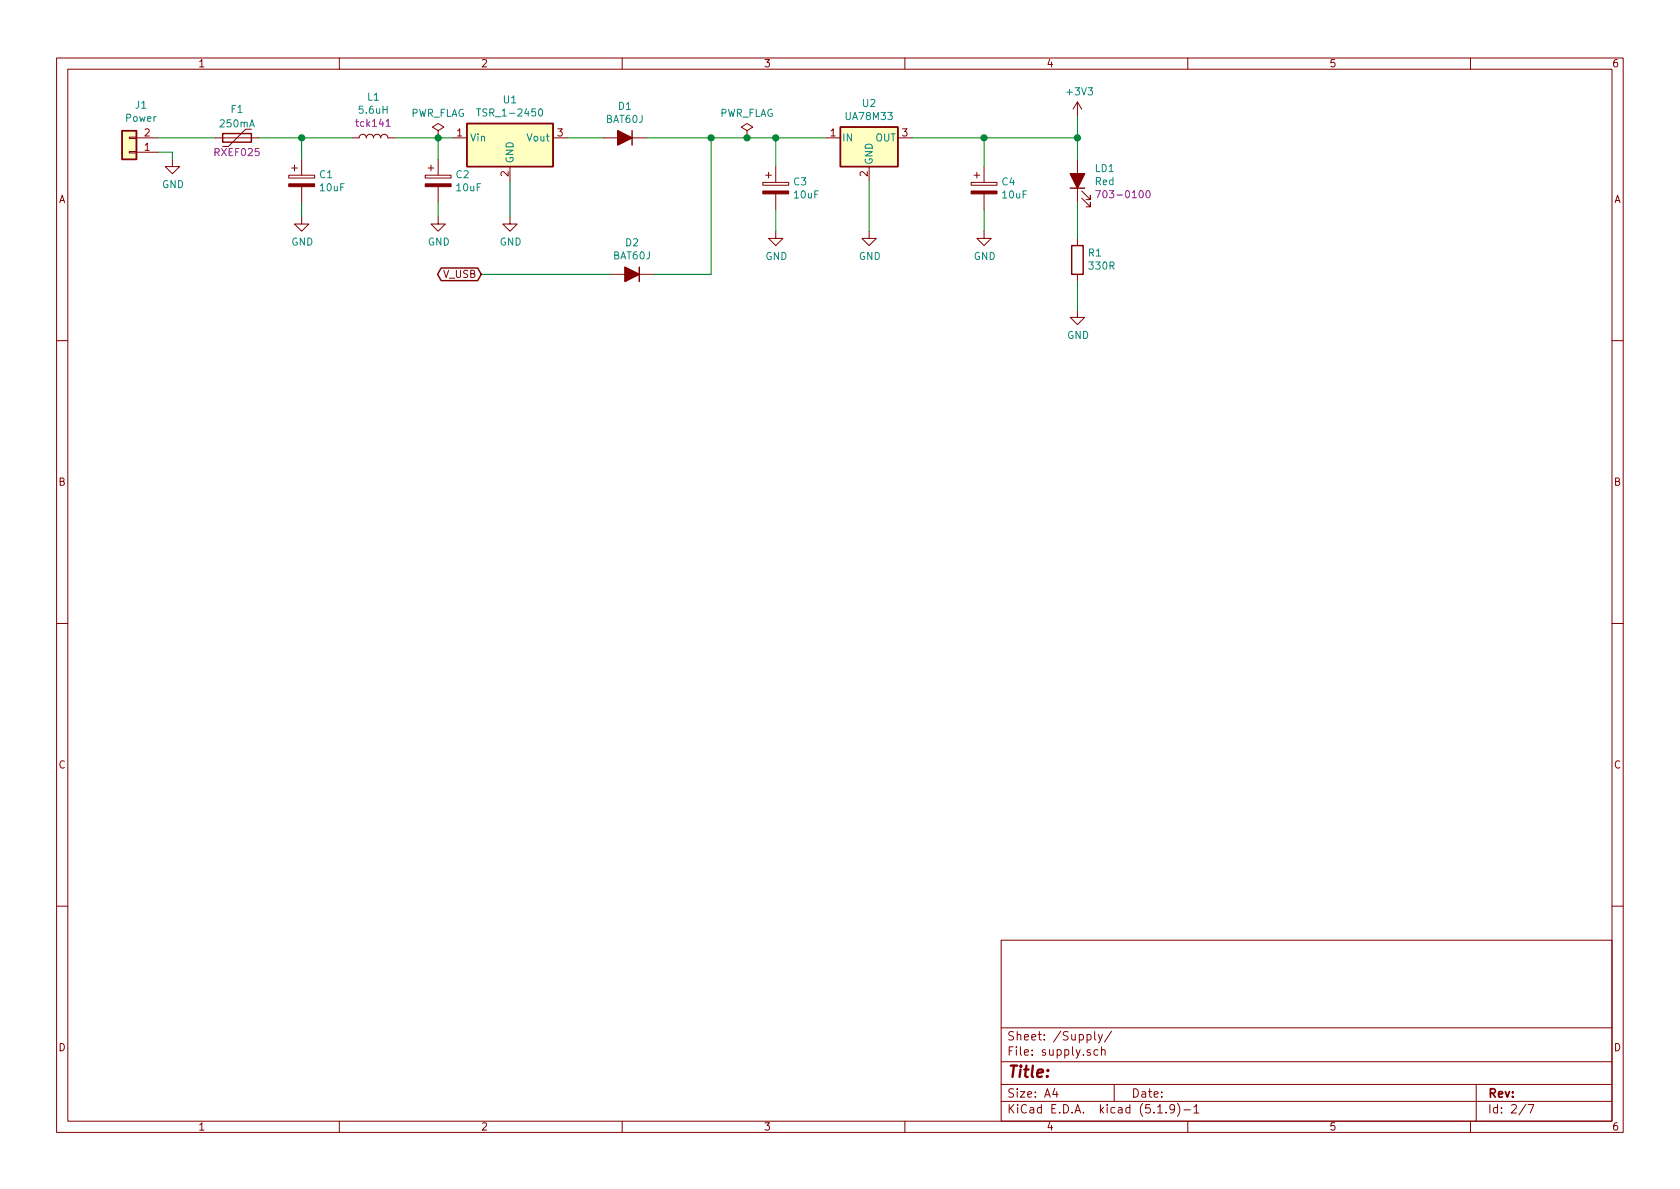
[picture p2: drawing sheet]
EESchema Schematic File Version 4
EELAYER 30 0
EELAYER END
$Descr A4 11693 8268
encoding utf-8
Sheet 2 7
Title ""
Date ""
Rev ""
Comp ""
Comment1 ""
Comment2 ""
Comment3 ""
Comment4 ""
$EndDescr
$Comp
L Connector_Generic:Conn_01x02 J1
U 1 1
P 1850 2300
F 0 "J1" H 1768 1975 50  0000 C CNN
F 1 "Power" H 1768 2066 50  0000 C CNN
F 2 "" H 1850 2300 50  0001 C CNN
F 3 "~" H 1850 2300 50  0001 C CNN
F 4 "20.101M/2" H 1768 1975 50  0001 C CNN "Name"
F 5 "IMO" H 1768 2066 50  0001 C CNN "anufacturer"
	1    1850 2300
	-1   0    0    1   
$EndComp
$Comp
L power:GND #PWR0101
U 1 1
P 2150 2350
F 0 "#PWR0101" H 2150 2100 50  0001 C CNN
F 1 "GND" H 2155 2177 50  0000 C CNN
F 2 "" H 2150 2350 50  0001 C CNN
F 3 "" H 2150 2350 50  0001 C CNN
	1    2150 2350
	1    0    0    -1  
$EndComp
Wire Wire Line
	2050 2300 2150 2300
Wire Wire Line
	2150 2300 2150 2350
$Comp
L Device:Polyfuse F1
U 1 1
P 2600 2200
F 0 "F1" V 2400 2200 50  0000 C CNN
F 1 "250mA" V 2500 2200 50  0000 C CNN
F 2 "Resistor_THT:R_Axial_DIN0204_L3.6mm_D1.6mm_P5.08mm_Horizontal" H 2650 2000 50  0001 L CNN
F 3 "~" H 2600 2200 50  0001 C CNN
F 4 "RXEF025" V 2700 2200 50  0000 C CNN "Name"
F 5 "TE" H 2600 2200 50  0001 C CNN "Manufacturer"
	1    2600 2200
	0    1    1    0   
$EndComp
$Comp
L Device:CP C1
U 1 1
P 3050 2500
F 0 "C1" H 3168 2546 50  0000 L CNN
F 1 "10uF" H 3168 2455 50  0000 L CNN
F 2 "Capacitor_SMD:CP_Elec_6.3x5.8" H 3088 2350 50  0001 C CNN
F 3 "~" H 3050 2500 50  0001 C CNN
F 4 "EDK106M063A9GAA" H 3050 2500 50  0001 C CNN "Name"
F 5 "Kemet" H 3050 2500 50  0001 C CNN "Manufacturer"
	1    3050 2500
	1    0    0    -1  
$EndComp
$Comp
L Device:L L1
U 1 1
P 3550 2200
F 0 "L1" V 3831 2200 50  0000 C CNN
F 1 "5.6uH" V 3740 2200 50  0000 C CNN
F 2 "" H 3550 2200 50  0001 C CNN
F 3 "~" H 3550 2200 50  0001 C CNN
F 4 "tck141" V 3649 2200 50  0000 C CNN "Name"
F 5 "Traco" H 3550 2200 50  0001 C CNN "Manufacturer"
	1    3550 2200
	0    -1   -1   0   
$EndComp
$Comp
L Device:CP C2
U 1 1
P 4000 2500
F 0 "C2" H 4118 2546 50  0000 L CNN
F 1 "10uF" H 4118 2455 50  0000 L CNN
F 2 "Capacitor_SMD:CP_Elec_6.3x5.8" H 4038 2350 50  0001 C CNN
F 3 "~" H 4000 2500 50  0001 C CNN
F 4 "EDK106M063A9GAA" H 4000 2500 50  0001 C CNN "Name"
F 5 "Kemet" H 4000 2500 50  0001 C CNN "Manufacturer"
	1    4000 2500
	1    0    0    -1  
$EndComp
$Comp
L Device:CP C3
U 1 1
P 6350 2550
F 0 "C3" H 6468 2596 50  0000 L CNN
F 1 "10uF" H 6468 2505 50  0000 L CNN
F 2 "Capacitor_SMD:CP_Elec_6.3x5.8" H 6388 2400 50  0001 C CNN
F 3 "~" H 6350 2550 50  0001 C CNN
F 4 "EDK106M063A9GAA" H 6350 2550 50  0001 C CNN "Name"
F 5 "Kemet" H 6350 2550 50  0001 C CNN "Manufacturer"
	1    6350 2550
	1    0    0    -1  
$EndComp
$Comp
L Device:CP C4
U 1 1
P 7800 2550
F 0 "C4" H 7918 2596 50  0000 L CNN
F 1 "10uF" H 7918 2505 50  0000 L CNN
F 2 "Capacitor_SMD:CP_Elec_6.3x5.8" H 7838 2400 50  0001 C CNN
F 3 "~" H 7800 2550 50  0001 C CNN
F 4 "EDK106M063A9GAA" H 7800 2550 50  0001 C CNN "Name"
F 5 "Kemet" H 7800 2550 50  0001 C CNN "Manufacturer"
	1    7800 2550
	1    0    0    -1  
$EndComp
Wire Wire Line
	2050 2200 2450 2200
Wire Wire Line
	2750 2200 3050 2200
Wire Wire Line
	3700 2200 4000 2200
Wire Wire Line
	3050 2200 3050 2350
Connection ~ 3050 2200
Wire Wire Line
	3050 2200 3400 2200
$Comp
L power:GND #PWR0102
U 1 1
P 3050 2750
F 0 "#PWR0102" H 3050 2500 50  0001 C CNN
F 1 "GND" H 3055 2577 50  0000 C CNN
F 2 "" H 3050 2750 50  0001 C CNN
F 3 "" H 3050 2750 50  0001 C CNN
	1    3050 2750
	1    0    0    -1  
$EndComp
$Comp
L power:GND #PWR0103
U 1 1
P 4000 2750
F 0 "#PWR0103" H 4000 2500 50  0001 C CNN
F 1 "GND" H 4005 2577 50  0000 C CNN
F 2 "" H 4000 2750 50  0001 C CNN
F 3 "" H 4000 2750 50  0001 C CNN
	1    4000 2750
	1    0    0    -1  
$EndComp
Wire Wire Line
	3050 2650 3050 2750
Wire Wire Line
	4000 2650 4000 2750
Wire Wire Line
	4000 2200 4000 2350
$Comp
L Regulator_Switching:TSR_1-2450 U1
U 1 1
P 4500 2300
F 0 "U1" H 4500 2667 50  0000 C CNN
F 1 "TSR_1-2450" H 4500 2576 50  0000 C CNN
F 2 "Converter_DCDC:Converter_DCDC_TRACO_TSR-1_THT" H 4500 2150 50  0001 L CIN
F 3 "http://www.tracopower.com/products/tsr1.pdf" H 4500 2300 50  0001 C CNN
F 4 "TSR_1-2450" H 4500 2300 50  0001 C CNN "Name"
F 5 "Traco" H 4500 2300 50  0001 C CNN "Manufacturer"
	1    4500 2300
	1    0    0    -1  
$EndComp
Wire Wire Line
	4000 2200 4100 2200
Connection ~ 4000 2200
$Comp
L power:GND #PWR0104
U 1 1
P 4500 2750
F 0 "#PWR0104" H 4500 2500 50  0001 C CNN
F 1 "GND" H 4505 2577 50  0000 C CNN
F 2 "" H 4500 2750 50  0001 C CNN
F 3 "" H 4500 2750 50  0001 C CNN
	1    4500 2750
	1    0    0    -1  
$EndComp
Wire Wire Line
	4500 2500 4500 2750
$Comp
L Device:D_ALT D1
U 1 1
P 5300 2200
F 0 "D1" H 5300 1983 50  0000 C CNN
F 1 "BAT60J" H 5300 2074 50  0000 C CNN
F 2 "Diode_SMD:D_SOD-323" H 5300 2200 50  0001 C CNN
F 3 "~" H 5300 2200 50  0001 C CNN
F 4 "BAT60J" H 5300 2200 50  0001 C CNN "Name"
F 5 "ST" H 5300 2200 50  0001 C CNN "Manufacturer"
	1    5300 2200
	-1   0    0    1   
$EndComp
$Comp
L Device:D_ALT D2
U 1 1
P 5350 3150
F 0 "D2" H 5350 2933 50  0000 C CNN
F 1 "BAT60J" H 5350 3024 50  0000 C CNN
F 2 "Diode_SMD:D_SOD-323" H 5350 3150 50  0001 C CNN
F 3 "~" H 5350 3150 50  0001 C CNN
F 4 "BAT60J" H 5350 3150 50  0001 C CNN "Name"
F 5 "ST" H 5350 3150 50  0001 C CNN "Manufacturer"
	1    5350 3150
	-1   0    0    1   
$EndComp
Wire Wire Line
	4900 2200 5150 2200
Wire Wire Line
	5450 2200 5900 2200
Wire Wire Line
	5900 2200 5900 3150
Wire Wire Line
	5900 3150 5500 3150
$Comp
L Regulator_Linear:uA7805 U2
U 1 1
P 7000 2200
F 0 "U2" H 7000 2442 50  0000 C CNN
F 1 "UA78M33" H 7000 2351 50  0000 C CNN
F 2 "Package_TO_SOT_SMD:SOT-223-3_TabPin2" H 7025 2050 50  0001 L CIN
F 3 "http://www.ti.com/lit/ds/symlink/ua78.pdf" H 7000 2150 50  0001 C CNN
F 4 "UA78M33" H 7000 2200 50  0001 C CNN "Name"
F 5 "Texas Instruments" H 7000 2200 50  0001 C CNN "Manufacturer"
	1    7000 2200
	1    0    0    -1  
$EndComp
Wire Wire Line
	5900 2200 6150 2200
Connection ~ 5900 2200
Wire Wire Line
	6350 2200 6350 2400
Connection ~ 6350 2200
Wire Wire Line
	6350 2200 6700 2200
Wire Wire Line
	7300 2200 7800 2200
Wire Wire Line
	7800 2200 7800 2400
$Comp
L power:GND #PWR0105
U 1 1
P 6350 2850
F 0 "#PWR0105" H 6350 2600 50  0001 C CNN
F 1 "GND" H 6355 2677 50  0000 C CNN
F 2 "" H 6350 2850 50  0001 C CNN
F 3 "" H 6350 2850 50  0001 C CNN
	1    6350 2850
	1    0    0    -1  
$EndComp
$Comp
L power:GND #PWR0106
U 1 1
P 7000 2850
F 0 "#PWR0106" H 7000 2600 50  0001 C CNN
F 1 "GND" H 7005 2677 50  0000 C CNN
F 2 "" H 7000 2850 50  0001 C CNN
F 3 "" H 7000 2850 50  0001 C CNN
	1    7000 2850
	1    0    0    -1  
$EndComp
$Comp
L power:GND #PWR0107
U 1 1
P 7800 2850
F 0 "#PWR0107" H 7800 2600 50  0001 C CNN
F 1 "GND" H 7805 2677 50  0000 C CNN
F 2 "" H 7800 2850 50  0001 C CNN
F 3 "" H 7800 2850 50  0001 C CNN
	1    7800 2850
	1    0    0    -1  
$EndComp
Wire Wire Line
	7000 2500 7000 2850
Wire Wire Line
	7800 2700 7800 2850
Wire Wire Line
	6350 2700 6350 2850
$Comp
L Device:LED_ALT LD1
U 1 1
P 8450 2500
F 0 "LD1" V 8534 2382 50  0000 R CNN
F 1 "Red" V 8443 2382 50  0000 R CNN
F 2 "LED_THT:LED_D5.0mm" H 8450 2500 50  0001 C CNN
F 3 "~" H 8450 2500 50  0001 C CNN
F 4 "703-0100" V 8352 2382 50  0000 R CNN "Name"
F 5 "multicomp" H 8450 2500 50  0001 C CNN "Manufacturer"
	1    8450 2500
	0    -1   -1   0   
$EndComp
$Comp
L Device:R R1
U 1 1
P 8450 3050
F 0 "R1" H 8380 3004 50  0000 R CNN
F 1 "330R" H 8380 3095 50  0000 R CNN
F 2 "Resistor_SMD:R_1206_3216Metric" V 8380 3050 50  0001 C CNN
F 3 "~" H 8450 3050 50  0001 C CNN
	1    8450 3050
	-1   0    0    1   
$EndComp
$Comp
L power:GND #PWR0108
U 1 1
P 8450 3400
F 0 "#PWR0108" H 8450 3150 50  0001 C CNN
F 1 "GND" H 8455 3227 50  0000 C CNN
F 2 "" H 8450 3400 50  0001 C CNN
F 3 "" H 8450 3400 50  0001 C CNN
	1    8450 3400
	1    0    0    -1  
$EndComp
Wire Wire Line
	7800 2200 8450 2200
Wire Wire Line
	8450 2200 8450 2350
Connection ~ 7800 2200
Wire Wire Line
	8450 2650 8450 2900
Wire Wire Line
	8450 3200 8450 3400
Text GLabel 4300 3150 0    50   BiDi ~ 0
V_USB
$Comp
L power:+3V3 #PWR0109
U 1 1
P 8450 2050
F 0 "#PWR0109" H 8450 1900 50  0001 C CNN
F 1 "+3V3" H 8465 2223 50  0000 C CNN
F 2 "" H 8450 2050 50  0001 C CNN
F 3 "" H 8450 2050 50  0001 C CNN
	1    8450 2050
	1    0    0    -1  
$EndComp
Wire Wire Line
	8450 2050 8450 2200
Connection ~ 8450 2200
Wire Wire Line
	4300 3150 5200 3150
$Comp
L power:PWR_FLAG #FLG0101
U 1 1
P 6150 2200
F 0 "#FLG0101" H 6150 2275 50  0001 C CNN
F 1 "PWR_FLAG" H 6150 2373 50  0000 C CNN
F 2 "" H 6150 2200 50  0001 C CNN
F 3 "~" H 6150 2200 50  0001 C CNN
	1    6150 2200
	1    0    0    -1  
$EndComp
Connection ~ 6150 2200
Wire Wire Line
	6150 2200 6350 2200
$Comp
L power:PWR_FLAG #FLG0102
U 1 1
P 4000 2200
F 0 "#FLG0102" H 4000 2275 50  0001 C CNN
F 1 "PWR_FLAG" H 4000 2373 50  0000 C CNN
F 2 "" H 4000 2200 50  0001 C CNN
F 3 "~" H 4000 2200 50  0001 C CNN
	1    4000 2200
	1    0    0    -1  
$EndComp
$EndSCHEMATC
